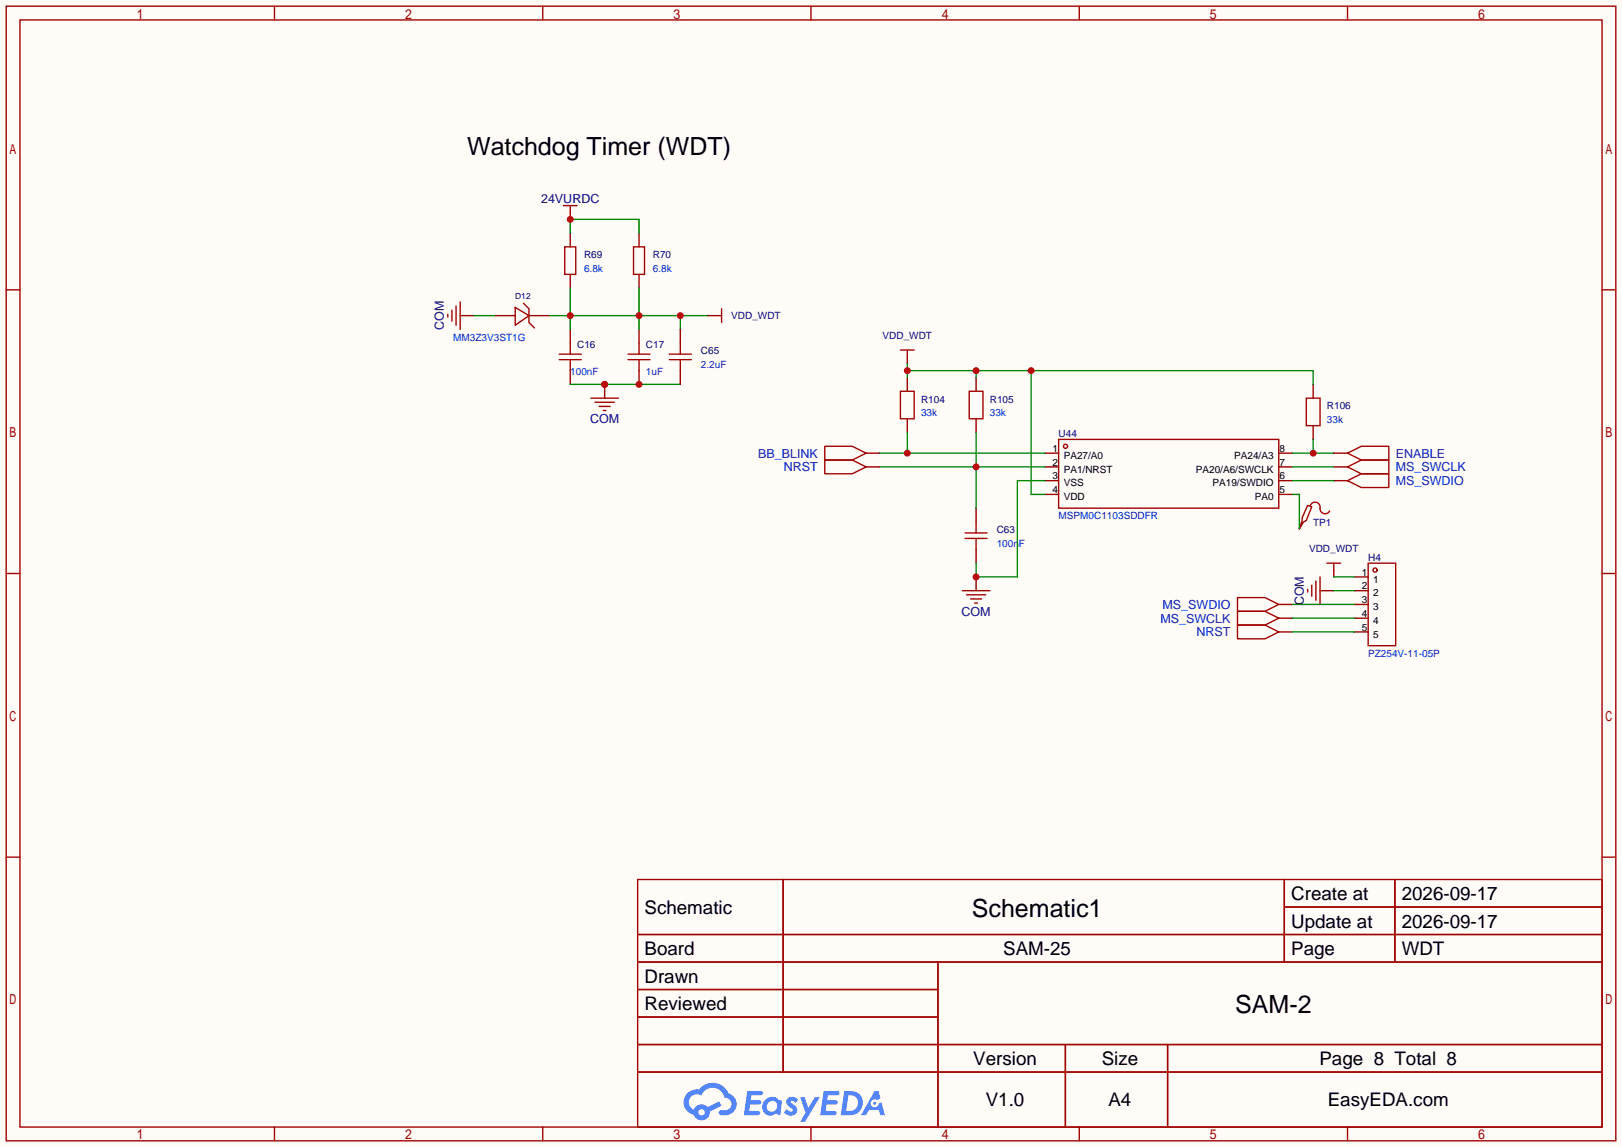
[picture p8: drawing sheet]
<svg xmlns="http://www.w3.org/2000/svg" width="299mm" height="212mm" viewBox="0 0 299 212" stroke-linecap="round" stroke-linejoin="round" font-family="sans-serif">
<path d="M0 0h299.5v211.8h-299.5z" fill="#fffcf7"/>
<g fill="none" stroke="#a10000" stroke-width=".25">
<path d="M1.1 1.1h297.2v209.6h-297.2zM3.7 3.7h292.1v204.5h-292.1zM50.7 1.1v2.6M100.2 1.1v2.6M149.7 1.1v2.6M199.3 1.1v2.6M248.8 1.1v2.6M1.1 53.5h2.6M295.8 53.5h2.5M1.1 105.9h2.6M295.8 105.9h2.5M1.1 158.3h2.6"/>
<path d="M295.8 158.3h2.5M117.7 162.4h178.1v45.8h-178.1zM117.7 172.6h178.1M117.7 177.7h178.1M144.6 162.4v35.6M173.2 177.7v30.5M237.1 162.4v15.3M237.1 167.5h58.7M257.5 162.4v15.3M117.7 182.8h55.5M117.7 192.9h178.1M117.7 187.8h55.5"/>
<path d="M117.7 198h178.1M196.7 192.9v15.3M215.6 192.9v15.3M50.7 208.2v2.5M100.2 208.2v2.5M149.7 208.2v2.5M199.3 208.2v2.5M248.8 208.2v2.5"/>
</g>
<g fill="#5487ff">
<path d="M145.5 202.8a1.3 1.3 0 0 1 1.8 .3l-.4 .6a.54 .54 0 0 0-.9-.2l.1 .2a1.58 1.58 0 0 1 1.1 1.6 1.43 1.43 0 0 1-2.5 .1l.5-.6a.64 .64 0 0 0 .5 .5 .64 .64 0 0 0 .7-.3l-.2-.2a1.6 1.6 0 0 1-1-1.6z"/>
<path d="M147.7 202.7h.9l.7 1.9 1.1-1.9h.9l-2.7 4.5h-.9l1-1.7z"/>
<path d="M138 201.5h1.6a1.31 1.31 0 0 1 1.2 .2 .4 .4 0 0 1-.3 .6h-1.8l-.1 .9h1.6a.4 .4 0 0 1 .4 .4 .4 .4 0 0 1-.4 .4h-1.7l-.2 1.2h.8a1.23 1.23 0 0 1 1.2 .2 .39 .39 0 0 1-.3 .6h-2.7z"/>
<path d="M152.1 201.5h1.6a1.32 1.32 0 0 1 1.3 .2 .39 .39 0 0 1-.4 .6h-1.7l-.2 .9h1.7a.4 .4 0 0 1 .3 .4 .4 .4 0 0 1-.4 .4h-1.7l-.2 1.2h.8a1.23 1.23 0 0 1 1.2 .2 .39 .39 0 0 1-.3 .6h-2.7z"/>
<path d="M161.5 201.5h.7l.4 1.3-.7 .4a.75 .75 0 0 0-1.1 .3 .75 .75 0 0 0 .5 1 .75 .75 0 0 0 .9-.6l.6-.3 .6 2.4h-.9l-.2-1h-1.9l-.5 1h-.9z"/>
<path d="M155.9 201.5l-.7 4.5h1.5a2.27 2.27 0 0 0 2.6-2.3 2.27 2.27 0 0 0-2.7-2.2zM156.6 202.3a1.5 1.5 0 0 1 1.8 1.5 1.5 1.5 0 0 1-1.9 1.4h-.3z"/>
<path d="M141.3 203.1a1.62 1.62 0 0 0-.4 2.1 1.62 1.62 0 0 0 2 .7l.4-.3 .3 .3 .5 .1 .3-2.5-.2-.3h-.4a1.58 1.58 0 0 0-2.5-.1zM141.9 203.6a.99 .99 0 0 1 1.6 .3 .99 .99 0 0 1-.9 1.4 .94 .94 0 0 1-1-.5 .94 .94 0 0 1 .3-1.2z"/>
<path d="M126.9 201.9a2.37 2.37 0 0 0 1.2 4 1.54 1.54 0 0 0 1.7 1 1.54 1.54 0 0 0 1.3-1.6l2.1-1.1-.5-.8-2 1.1a1.57 1.57 0 0 0-2.6 .4 1.5 1.5 0 0 1-.8-2.1 1.5 1.5 0 0 1 2.2-.5 2.23 2.23 0 0 1 2.3-1.4 2.23 2.23 0 0 1 2 1.8 1.16 1.16 0 0 1 1.2 1.1 1.16 1.16 0 0 1-1 1.3h-.7a.47 .47 0 0 0-.6 .3 .47 .47 0 0 0 .4 .6 2.23 2.23 0 0 0 2.3-.7 2.23 2.23 0 0 0 .4-2.3 2.16 2.16 0 0 0-1.3-1.1 3.2 3.2 0 0 0-5.4-.7l-1.2 .1zM129 205.4a.58 .58 0 0 1 1.1 0 .58 .58 0 0 1-1.1 0z"/>
<circle cx="161.5" cy="203.8" r=".28"/>
</g>
<path d="M105.3 39.2v1.3M91.3 58.3h3.8M97.7 58.3h3.8M105.3 43.1v2.5M105.3 50.7v2.5M118 43.1v2.5M118 50.7v2.5M105.3 60.8v2.6M105.3 68.5v2.5M118 60.8v2.6M118 68.5v2.5" fill="none" stroke="#870000" stroke-width=".25"/>
<g fill="none" stroke="#a10000" stroke-width=".25">
<path d="M104 38h2.6M105.3 38v1.2M95.1 56.8l2.6 1.5-2.6 1.8zM96.6 56l1.1 1v2.6l1 1M104.3 45.6h2v5.1h-2zM117 45.6h2v5.1h-2zM103.3 66.4h4M103.3 65.4h4M105.3 63.4v2M105.3 66.4v2.1M116 66.4h4M116 65.4h4"/>
<path d="M118 63.4v2M118 66.4v2.1"/>
</g>
<path d="M105.3 43.1v-2.6h12.7v2.6" fill="none" stroke="#008700" stroke-width=".25"/>
<circle cx="105.3" cy="40.5" r=".63" fill="#c00"/>
<path d="M101.5 58.3h29.2M105.3 53.2v7.6M118 53.2v7.6M125.6 58.3v2.5" fill="none" stroke="#008700" stroke-width=".25"/>
<g fill="#c00">
<circle cx="105.3" cy="58.3" r=".63"/>
<circle cx="118" cy="58.3" r=".63"/>
<circle cx="125.6" cy="58.3" r=".63"/>
</g>
<path d="M85 58.3h2.5" fill="none" stroke="#870000" stroke-width=".25"/>
<path d="M82.7 58v.5M83.4 57.3v2M84.2 56.5v3.6M85 55.8v5" fill="none" stroke="#a10000" stroke-width=".25"/>
<path d="M87.5 58.3h3.8M105.3 71h20.3" fill="none" stroke="#008700" stroke-width=".25"/>
<g fill="#c00">
<circle cx="111.6" cy="71" r=".63"/>
<circle cx="118" cy="71" r=".63"/>
</g>
<path d="M130.7 58.3h1.3M111.6 71v2.5" fill="none" stroke="#870000" stroke-width=".25"/>
<path d="M132 58.3h1.2M133.2 57v2.6" fill="none" stroke="#a10000" stroke-width=".25"/>
<circle cx="111.6" cy="71" r=".63" fill="#c00"/>
<g fill="none" stroke="#a10000" stroke-width=".25">
<path d="M109.1 73.5h5.1M109.9 74.3h3.5M110.6 75.1h2M111.4 75.8h.5M123.6 65.4h4M123.6 66.4h4M125.6 63.4v2M125.6 66.4v2.1M166.2 72.3h2.6v5h-2.6zM178.9 72.3h2.6v5h-2.6zM241.2 73.5h2.5v5.1h-2.5zM152.3 82.4h5.1l2.5 1.3-2.5 1.3h-5.1z"/>
<path d="M178.2 98.4h4M178.2 99.4h4M180.2 96.4v2M180.2 99.4v2.1M195.5 81.2h40.6v12.7h-40.6z"/>
<circle cx="196.7" cy="82.4" r=".38"/>
</g>
<g fill="none" stroke="#870000" stroke-width=".25">
<path d="M125.6 60.8v2.6M125.6 68.5v2.5M167.5 69.7v2.6M167.5 77.3v2.6M180.2 69.7v2.6M180.2 77.3v2.6M242.4 71v2.5M242.4 78.6v2.6M159.9 83.7h2.5M180.2 93.9v2.5M192.9 83.7h2.6M192.9 86.2h2.6"/>
<path d="M192.9 88.8h2.6M192.9 91.3h2.6M236.1 83.7h2.5M236.1 86.2h2.5M236.1 88.8h2.5M236.1 91.3h2.5M180.2 101.5v2.5"/>
</g>
<path d="M167.5 79.9v3.8M162.4 83.7h30.5" fill="none" stroke="#008700" stroke-width=".25"/>
<circle cx="167.5" cy="83.7" r=".63" fill="#c00"/>
<path d="M167.5 65.9v1.3" fill="none" stroke="#870000" stroke-width=".25"/>
<path d="M166.2 64.6h2.6M167.5 64.6v1.3" fill="none" stroke="#a10000" stroke-width=".25"/>
<path d="M167.5 67.2v2.5M167.5 68.5h74.9v2.5M180.2 68.5v1.2M190.4 68.5v22.8h2.5" fill="none" stroke="#008700" stroke-width=".25"/>
<g fill="#c00">
<circle cx="167.5" cy="68.5" r=".63"/>
<circle cx="180.2" cy="68.5" r=".63"/>
<circle cx="190.4" cy="68.5" r=".63"/>
</g>
<path d="M180.2 79.9v14M162.4 86.2h30.5" fill="none" stroke="#008700" stroke-width=".25"/>
<circle cx="180.2" cy="86.2" r=".63" fill="#c00"/>
<path d="M159.9 86.2h2.5M180.2 106.6v2.5" fill="none" stroke="#870000" stroke-width=".25"/>
<path d="M152.3 85h5.1l2.5 1.2-2.5 1.3h-5.1zM177.7 109.1h5.1M178.4 109.9h3.6M179.2 110.6h2M180 111.4h.5" fill="none" stroke="#a10000" stroke-width=".25"/>
<path d="M192.9 88.8h-5.1v17.8h-7.6v-2.6" fill="none" stroke="#008700" stroke-width=".25"/>
<circle cx="180.2" cy="106.6" r=".63" fill="#c00"/>
<path d="M239.9 97.4v.3M246.3 88.8h2.5M246.3 86.2h2.5" fill="none" stroke="#870000" stroke-width=".25"/>
<path d="M241.4 93.3l.8 .3-1 2.5-.5 .3-.8 1.3 .5-1.6v-.5zM241.9 93.3a.93 .93 0 0 1 1.2-.5 .93 .93 0 0 1 .6 1.1 .94 .94 0 0 0 .7 .9 .94 .94 0 0 0 1.1-.4M248.8 88.8l2.5-1.3h5.1v2.5h-5.1zM248.8 86.2l2.5-1.2h5.1v2.5h-5.1z" fill="none" stroke="#a10000" stroke-width=".25"/>
<path d="M238.6 91.3h1.3v6.4M238.6 88.8h7.7M238.6 86.2h7.7M238.6 83.7h7.7M242.4 81.2v2.5" fill="none" stroke="#008700" stroke-width=".25"/>
<circle cx="242.4" cy="83.7" r=".63" fill="#c00"/>
<path d="M246.3 83.7h2.5M236.1 111.6h2.5M236.1 114.2h2.5M236.1 116.7h2.5M243.7 109.1h2.6M246.3 105.3v1.3M250.1 106.6h2.5M250.1 109.1h2.5M250.1 111.6h2.5M250.1 114.2h2.5M250.1 116.7h2.5" fill="none" stroke="#870000" stroke-width=".25"/>
<g fill="none" stroke="#a10000" stroke-width=".25">
<path d="M248.8 83.7l2.5-1.3h5.1v2.6h-5.1zM228.5 110.4h5.1l2.5 1.2-2.5 1.3h-5.1zM228.5 112.9h5.1l2.5 1.3-2.5 1.2h-5.1zM228.5 115.4h5.1l2.5 1.3-2.5 1.3h-5.1zM241.4 108.8v.5M242.2 108.1v2M243 107.3v3.6M243.7 106.6v5M245 104h2.5M246.3 104v1.3M252.6 104h5.1v15.3h-5.1z"/>
<circle cx="253.9" cy="105.3" r=".38"/>
</g>
<path d="M238.6 111.6h11.5M238.6 114.2h11.5M238.6 116.7h11.5M246.3 106.6h3.8M246.3 109.1h3.8" fill="none" stroke="#008700" stroke-width=".25"/>
<g font-size="4.6">
<text x="86.2" y="28.6">Watchdog Timer (WDT)</text>
<text x="179.4" y="169.4">Schematic1</text>
<text x="228.1" y="187.1">SAM-2</text>
</g>
<g font-size="3.5">
<text x="238.4" y="166.2">Create at</text>
<text x="258.8" y="166.2">2026-09-17</text>
<text x="119" y="168.8">Schematic</text>
<text x="238.4" y="171.3">Update at</text>
<text x="258.8" y="171.3">2026-09-17</text>
<text x="119" y="176.4">Board</text>
<text x="185.2" y="176.4">SAM-25</text>
<text x="238.4" y="176.4">Page</text>
<text x="258.8" y="176.4">WDT</text>
<text x="119" y="181.5">Drawn</text>
<text x="119" y="186.6">Reviewed</text>
<text x="179.7" y="196.7">Version</text>
<text x="203.4" y="196.7">Size</text>
<text x="243.6" y="196.7">Page 8 Total 8</text>
<text x="182" y="204.3">V1.0</text>
<text x="204.7" y="204.3">A4</text>
<text x="245.1" y="204.3">EasyEDA.com</text>
</g>
<g font-size="2.3" fill="#000080">
<text x="99.9" y="37.5">24VURDC</text>
<text x="82" y="61" transform="rotate(-90 82 61)">COM</text>
<text x="108.9" y="78.2">COM</text>
<text x="177.5" y="113.7">COM</text>
<text x="240.7" y="111.8" transform="rotate(-90 240.7 111.8)">COM</text>
</g>
<g font-size="2.3" fill="#00f">
<text x="140" y="84.5">BB_BLINK</text>
<text x="144.7" y="87">NRST</text>
<text x="257.7" y="89.6">MS_SWDIO</text>
<text x="257.7" y="87">MS_SWCLK</text>
<text x="257.7" y="84.5">ENABLE</text>
<text x="214.6" y="112.4">MS_SWDIO</text>
<text x="214.2" y="115">MS_SWCLK</text>
<text x="220.9" y="117.5">NRST</text>
</g>
<g font-size="1.8" fill="#000080">
<text x="107.8" y="47.7">R69</text>
<text x="120.5" y="47.7">R70</text>
<text x="135" y="58.8">VDD_WDT</text>
<text x="106.6" y="64.2">C16</text>
<text x="119.3" y="64.2">C17</text>
<text x="129.4" y="65.5">C65</text>
<text x="162.9" y="62.7">VDD_WDT</text>
<text x="170.1" y="74.3">R104</text>
<text x="182.8" y="74.3">R105</text>
<text x="245" y="75.6">R106</text>
<text x="195.5" y="80.7">U44</text>
<text x="184" y="98.5">C63</text>
<text x="242.4" y="97.2">TP1</text>
<text x="241.7" y="102">VDD_WDT</text>
<text x="252.6" y="103.6">H4</text>
</g>
<g font-size="1.8" fill="#00f">
<text x="107.8" y="50.2">6.8k</text>
<text x="120.5" y="50.2">6.8k</text>
<text x="83.7" y="62.9">MM3Z3V3ST1G</text>
<text x="105.3" y="69.3">100nF</text>
<text x="119.3" y="69.3">1uF</text>
<text x="129.4" y="68">2.2uF</text>
<text x="170.1" y="76.9">33k</text>
<text x="182.8" y="76.9">33k</text>
<text x="245" y="78.2">33k</text>
<text x="195.5" y="95.9">MSPM0C1103SDDFR</text>
<text x="184" y="101">100nF</text>
<text x="252.6" y="121.3">PZ254V-11-05P</text>
</g>
<g font-size="1.8">
<text x="194.3" y="83.5">1</text>
<text x="236.2" y="83.5">8</text>
<text x="194.3" y="86">2</text>
<text x="194.3" y="88.5">3</text>
<text x="196.4" y="84.7">PA27/A0</text>
<text x="196.4" y="87.3">PA1/NRST</text>
<text x="196.4" y="89.8">VSS</text>
<text x="220.8" y="87.3">PA20/A6/SWCLK</text>
<text x="223.9" y="89.8">PA19/SWDIO</text>
<text x="227.9" y="84.7">PA24/A3</text>
<text x="236.2" y="88.5">6</text>
<text x="236.2" y="86">7</text>
<text x="194.3" y="91.1">4</text>
<text x="196.4" y="92.4">VDD</text>
<text x="231.7" y="92.4">PA0</text>
<text x="236.2" y="91.1">5</text>
<text x="251.4" y="106.3">1</text>
<text x="253.5" y="107.6">1</text>
<text x="251.4" y="108.9">2</text>
<text x="251.4" y="111.4">3</text>
<text x="251.4" y="113.9">4</text>
<text x="253.5" y="110.1">2</text>
<text x="253.5" y="112.7">3</text>
<text x="251.4" y="116.5">5</text>
<text x="253.5" y="115.2">4</text>
<text x="253.5" y="117.8">5</text>
</g>
<text font-size="1.6" fill="#000080" x="95.1" y="55.3">D12</text>
</svg>
